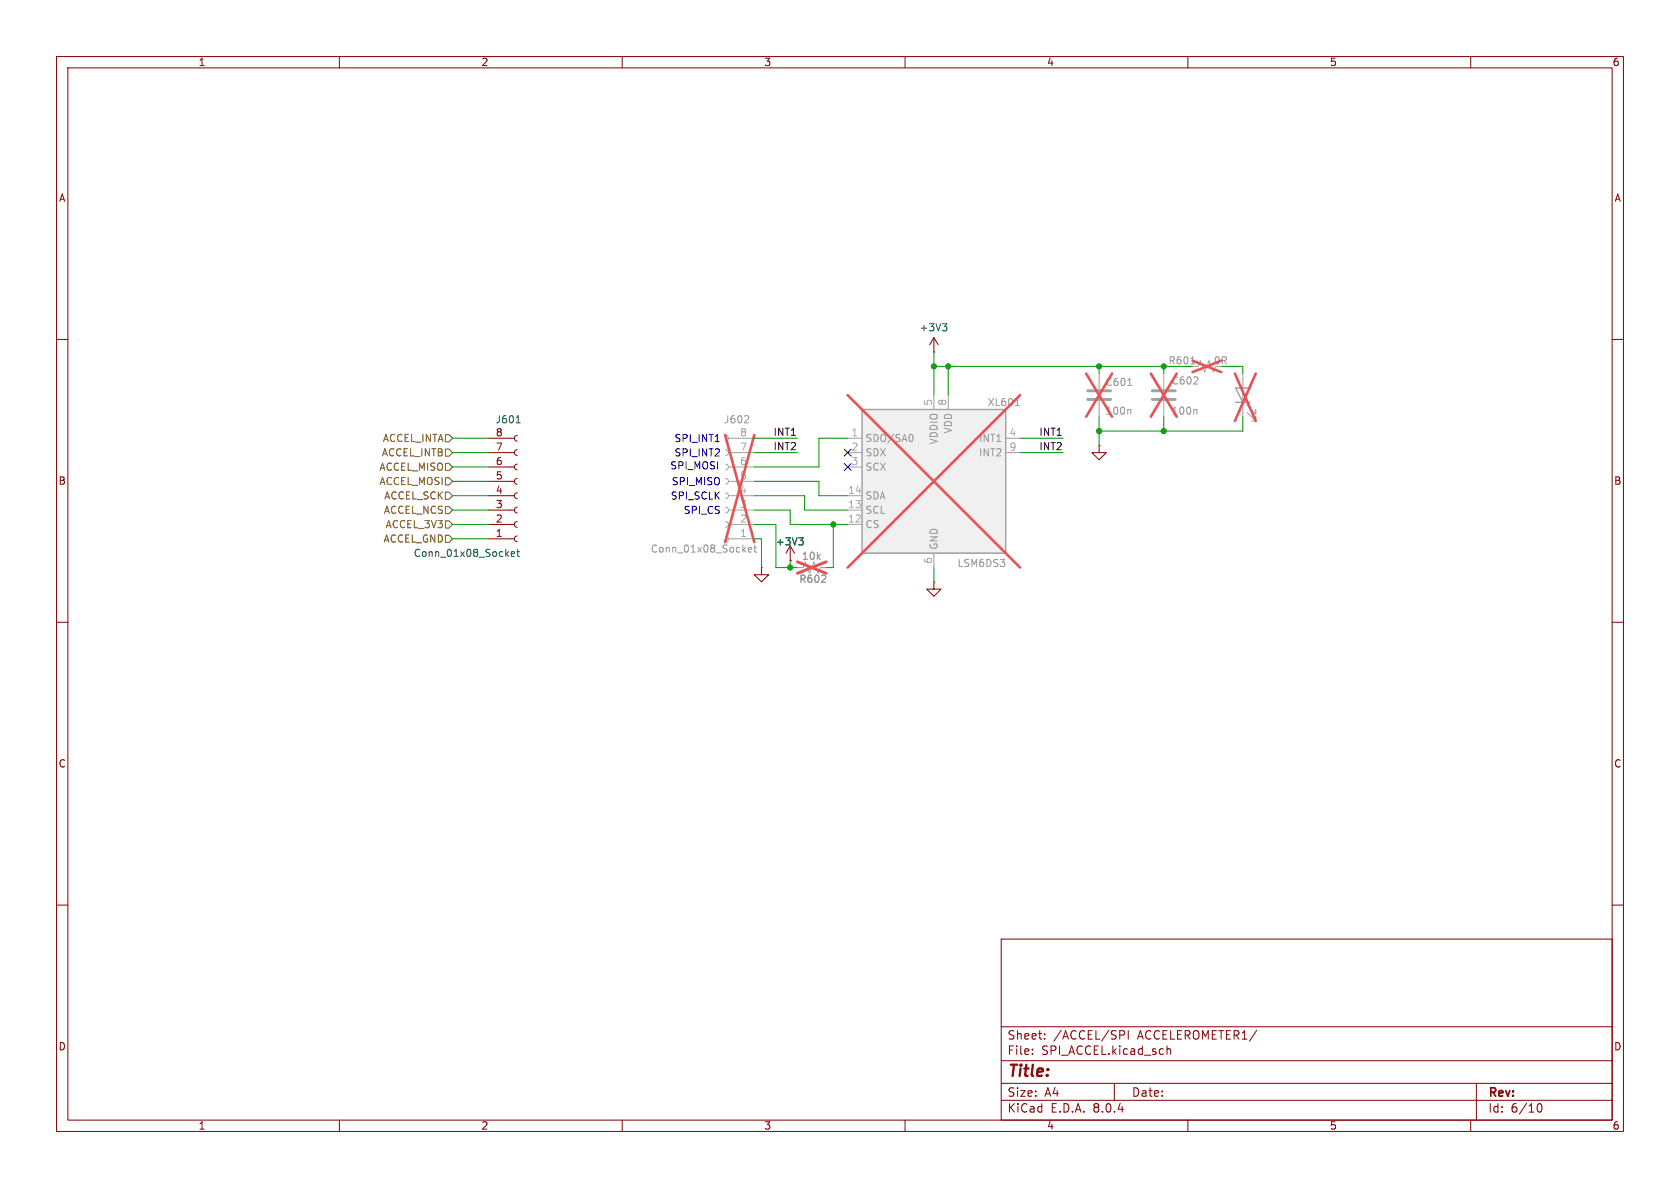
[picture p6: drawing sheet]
<svg xmlns="http://www.w3.org/2000/svg" width="297mm" height="210mm" viewBox="0 0 297 210" stroke-linecap="round" stroke-linejoin="round" font-family="sans-serif">
<g fill="none" stroke="#840000" stroke-width=".18">
<path d="M10 10h277v190h-277zM12 12h273v186h-273zM60 10v2M110 10v2M160 10v2M210 10v2M260 10v2M10 60h2M165.1 59.7l-.8 1.3M165.1 59.7v2.5M165.1 59.7l.8 1.3M285 60h2"/>
<path d="M165.1 62.2h.1M194.3 78.7v1.3h1.3l-1.3 1.3-1.3-1.3h1.3M194.3 78.7h.1M139.7 99.1h.1M139.7 96.5l-.8 1.3M139.7 96.5v2.6M139.7 96.5l.8 1.3M10 110h2M134.6 100.3v1.3h1.3l-1.3 1.3-1.3-1.3h1.3M134.6 100.3h.1M165.1 102.9v1.2h1.3l-1.3 1.3-1.3-1.3h1.3M165.1 102.9h.1"/>
<path d="M285 110h2M10 160h2M285 160h2M177 166h108v32h-108zM60 198v2M110 198v2M160 198v2M177 194.5h108M177 191.5h108M177 187.5h108M177 181.5h108M182.5 186.3v.1"/>
<path d="M182.5 185.5v.1M184.7 183.6v.1M184.7 182.8v.1M197 191.5v3M198 182.2h.5l.3 .3-.1 .4-.7 .1M199.5 182.2v1.5M206.3 184.9v1.5M206.3 185.5l.2-.1 .4 .1 .1 .9M210 198v2M260 198v2M261 191.5v6.5M271.7 195.7l.2-.5 .2-.1a.8 .8 0 0 1 .5 .7 .8 .8 0 0 1-.5 .8l-.2-.1-.2-.5"/>
</g>
<path d="M141 100.3h1l.4-1 .7 2 .8-2 .8 2 .3-1h1" fill="none" stroke="#a1a1a1" stroke-width=".18"/>
<path d="M141 99.3l5 2M146 99.3l-5 2" fill="none" stroke="#e65255" stroke-width=".46"/>
<path d="M166.6 57.2h.8l-.4 .5M167.2 57.7l.2 .2v.3l-.2 .3M141.2 95.1h.8l-.4 .5M141.8 95.6l.2 .2v.3l-.2 .2" fill="none" stroke="#006464" stroke-width=".18"/>
<path d="M152.4 72.4h25.4v25.4h-25.4z" fill="#f0f0f0"/>
<path d="M152.4 72.4h25.4v25.4h-25.4zM218.4 68.6h2.6l-1.3 2.5zM218.4 71.1h2.6" fill="none" stroke="#a1a1a1" stroke-width=".25"/>
<g fill="none" stroke="#a1a1a1" stroke-width=".18">
<path d="M128.3 77l.3 .1 .2 .4-.2 .3-.3 .2M128.3 79.5l.3 .2 .2 .3-.2 .4-.3 .1M128.8 77.5h4.5M149.9 77.5h2.5M165.1 69.9v2.5M167.6 69.9v2.5M177.8 77.5h2.5M194.3 66v2.8M194.3 70.9v2.8M205.7 66v2.8M205.7 70.9v2.8M210.8 64.8h1l.4-1 .8 2 .7-2 .8 2 .4-1"/>
<path d="M219.7 66v7.7M220.5 72.9l1.5 1.5v-.7v.7h-.8M220.5 71.6l1.5 1.6v-.8v.8h-.8M128.3 82l.3 .2 .2 .4-.2 .3-.3 .2M128.3 84.6l.3 .1 .2 .4-.2 .3-.3 .2M128.3 87.1l.3 .2 .2 .3-.2 .4-.3 .1M128.3 89.7l.3 .1 .2 .4-.2 .3-.3 .2M128.3 92.2l.3 .2 .2 .3-.2 .4-.3 .1M128.3 94.7l.3 .2 .2 .4-.2 .3-.3 .2M128.8 92.7h4.5M128.8 90.2h4.5M128.8 87.6h4.5"/>
<path d="M128.8 80h4.5M128.8 82.6h4.5M128.8 85.1h4.5M128.8 95.3h4.5M149.9 92.7h2.5M149.9 90.2h2.5M149.9 87.6h2.5M149.9 80h2.5M149.9 82.6h2.5M165.1 97.8v2.5M177.8 80h2.5M141 100.3h1"/>
<path d="M145 100.3h1"/>
</g>
<path d="M132.2 73.5l.2 .2-.1 .3-.7 .7h.8M161.1 76.8a.79 .79 0 0 1 0 1.2M179.5 71.7h.7M199.4 68.1h.7M199.7 72.4l.2 .2v.6M210.5 64.3h.7M211.4 72.4l.2 .2v.6M132.3 97.2l.6-.1-.1-.3h-.3l-.2 .1 .1 .6h.4M133.3 96.8h.4M133.4 96.3v1.1l.3 .2" fill="none" stroke="#989898" stroke-width=".18"/>
<g fill="none" stroke="#e65255" stroke-width=".46">
<path d="M128.2 76.9l5.1 18.9M133.3 76.9l-5.1 18.9M149.9 69.9l30.4 30.4M180.3 69.9l-30.4 30.4M192 66l4.6 7.7M196.6 66l-4.6 7.7M203.5 66l4.5 7.7M208 66l-4.5 7.7M210.8 63.8l5.1 2M215.9 63.8l-5.1 2M218.3 66l3.7 8.4M222 66l-3.7 8.4"/>
<path d="M141 99.3l5 2M146 99.3l-5 2"/>
</g>
<path d="M192.3 70.6h4M192.3 69.1h4M203.7 70.6h4.1M203.7 69.1h4.1" fill="none" stroke="#a1a1a1" stroke-width=".51"/>
<g fill="none" stroke="#840000" stroke-width=".18">
<path d="M86.4 77.5h4.5M91.4 77l-.3 .1-.2 .4 .2 .3 .3 .2M91.4 79.5l-.3 .2-.2 .3 .2 .4 .3 .1M86.4 80h4.5M86.4 82.6h4.5M86.4 85.1h4.5M86.4 87.6h4.5M86.4 90.2h4.5M86.4 92.7h4.5M86.4 95.3h4.5M91.4 82l-.3 .2-.2 .4 .2 .3 .3 .2M91.4 84.6l-.3 .1-.2 .4 .2 .3 .3 .2"/>
<path d="M91.4 87.1l-.3 .2-.2 .3 .2 .4 .3 .1M91.4 89.7l-.3 .1-.2 .4 .2 .3 .3 .2M91.4 92.2l-.3 .2-.2 .3 .2 .4 .3 .1M91.4 94.7l-.3 .2-.2 .4 .2 .3 .3 .2M139.7 99.1h.1"/>
</g>
<path d="M91.2 74.7h.8M90.4 97.9l.6-.1-.1-.2-.3-.1-.2 .2v.6h.5M91.3 97.5h.5M91.5 97.1v1.1l.3 .2M141.2 95.1h.8l-.4 .5M141.8 95.6l.2 .2v.3l-.2 .2" fill="none" stroke="#006464" stroke-width=".18"/>
<path d="M78.7 79.4h.7l.6 .6-.6 .6h-.7zM78.7 76.8h.7l.6 .7-.6 .6h-.7zM78.7 81.9h.7l.6 .7-.6 .6h-.7zM78.7 94.6h.7l.6 .7-.6 .6h-.7zM78.7 89.5h.7l.6 .7-.6 .6h-.7zM78.7 84.5h.7l.6 .6-.6 .6h-.7zM78.7 92.1h.7l.6 .6-.6 .6h-.7zM78.7 87h.7l.6 .6-.6 .7h-.7z" fill="none" stroke="#725600" stroke-width=".18"/>
<path d="M126.4 78.1h.8" fill="none" stroke="#0000c2" stroke-width=".18"/>
<g fill="none" stroke="#009600" stroke-width=".18">
<path d="M80 77.5h6.4M133.3 77.5h7.7M149.9 77.5h-5.1v5.1h-11.5M165.1 62.2v7.7M165.1 64.8h45.7M167.6 64.8v5.1M180.3 77.5h7.7M194.3 64.8v1.2M194.3 73.7v5M205.7 64.8v1.2M205.7 73.7v2.5M215.9 64.8h3.8v1.2"/>
<path d="M219.7 73.7v2.5h-25.4M80 87.6h6.4M80 90.2h6.4M80 80h6.4M80 92.7h6.4M80 95.3h6.4M80 82.6h6.4M80 85.1h6.4M133.3 92.7h3.9v7.6h3.8M133.3 87.6h8.9v2.6h7.7M133.3 85.1h11.5v2.5h5.1M133.3 90.2h6.4v2.5h10.2"/>
<path d="M133.3 80h7.7M133.3 95.3h1.3v5M139.7 99.1v1.2M147.3 92.7v7.6h-1.3M180.3 80h7.7M165.1 100.3v2.6"/>
</g>
<path d="M149.3 79.4l1.2 1.2M150.5 79.4l-1.2 1.2M149.3 81.9l1.2 1.3M150.5 81.9l-1.2 1.3" fill="none" stroke="#000084" stroke-width=".18"/>
<g fill="#009600" stroke="#009600" stroke-width=".18">
<circle cx="147.3" cy="92.7" r=".46"/>
<circle cx="139.7" cy="100.3" r=".46"/>
<circle cx="165.1" cy="64.8" r=".46"/>
<circle cx="194.3" cy="76.2" r=".46"/>
<circle cx="194.3" cy="64.8" r=".46"/>
<circle cx="205.7" cy="64.8" r=".46"/>
<circle cx="205.7" cy="76.2" r=".46"/>
<circle cx="167.6" cy="64.8" r=".46"/>
</g>
<text font-size="2.8" fill="#840000" x="178" y="190.9">Title:</text>
<g font-size="2.1" fill="#840000">
<text x="178" y="184">Sheet:</text>
<text x="186.2" y="184">/ACCEL/SPI</text>
<text x="201.2" y="184">ACCELEROMETER1/</text>
<text x="178" y="186.7">File:</text>
<text x="184.1" y="186.7">SPI_ACCEL.kicad_sch</text>
<text x="178" y="196.9">KiCad</text>
<text x="178" y="194.1">Size:</text>
<text x="184.7" y="194.1">A4</text>
<text x="185.7" y="196.9">E.D.A.</text>
<text x="193.3" y="196.9">8.0.4</text>
<text x="200" y="194.1">Date:</text>
<text x="263" y="194.3">Rev:</text>
<text x="263" y="196.9">Id:</text>
<text x="267.1" y="196.9">6/10</text>
</g>
<g font-size="1.8" fill="#840000">
<text x="35" y="11.9">1</text>
<text x="85" y="11.9">2</text>
<text x="135" y="11.9">3</text>
<text x="185" y="11.9">4</text>
<text x="235" y="11.9">5</text>
<text x="285" y="11.9">6</text>
<text x="10.3" y="35.9">A</text>
<text x="285.3" y="35.9">A</text>
<text x="10.3" y="85.9">B</text>
<text x="285.3" y="85.9">B</text>
<text x="10.3" y="135.9">C</text>
<text x="285.3" y="135.9">C</text>
<text x="10.3" y="185.9">D</text>
<text x="285.3" y="185.9">D</text>
<text x="35" y="199.9">1</text>
<text x="85" y="199.9">2</text>
<text x="135" y="199.9">3</text>
<text x="185" y="199.9">4</text>
<text x="235" y="199.9">5</text>
<text x="285" y="199.9">6</text>
</g>
<g font-size="1.8" fill="#006464">
<text x="162.5" y="58.8">+3V3</text>
<text x="87.5" y="75">J601</text>
<text x="73" y="98.7">Conn_01x08_Socket</text>
<text x="137.1" y="96.6">+3V3</text>
</g>
<g font-size="1.8" fill="#989898">
<text x="206.5" y="64.6">R601</text>
<text x="214.5" y="64.6">0R</text>
<text x="174.5" y="72">XL601</text>
<text x="195.3" y="68.4">C601</text>
<text x="207" y="68.2">C602</text>
<text x="127.9" y="75">J602</text>
<text x="168.5" y="76.7" transform="rotate(-90 168.5 76.7)">VDD</text>
<text x="195.3" y="73.5">100n</text>
<text x="207" y="73.5">100n</text>
<text x="152.9" y="78.3">SDO/SA0</text>
<text x="152.9" y="80.9">SDX</text>
<text x="152.9" y="83.4">SCX</text>
<text x="166" y="78.7" transform="rotate(-90 166 78.7)">VDDIO</text>
<text x="173" y="78.3">INT1</text>
<text x="173" y="80.9">INT2</text>
<text x="152.9" y="88.5">SDA</text>
<text x="152.9" y="93.6">CS</text>
<text x="152.9" y="91">SCL</text>
<text x="115" y="97.9">Conn_01x08_Socket</text>
<text x="141.7" y="99.2">10k</text>
<text x="166" y="97.3" transform="rotate(-90 166 97.3)">GND</text>
<text x="169.2" y="100.4">LSM6DS3</text>
<text x="141.2" y="103.2">R602</text>
</g>
<g font-size="1.8" fill="#aaa">
<text x="164.8" y="71.8" transform="rotate(-90 164.8 71.8)">5</text>
<text x="167.4" y="71.8" transform="rotate(-90 167.4 71.8)">8</text>
<text x="130.7" y="77.2">8</text>
<text x="150.4" y="77.2">1</text>
<text x="178.4" y="77.2">4</text>
<text x="130.7" y="82.3">6</text>
<text x="130.7" y="79.8">7</text>
<text x="150.4" y="79.8">2</text>
<text x="150.4" y="82.3">3</text>
<text x="178.4" y="79.8">9</text>
<text x="130.7" y="89.9">3</text>
<text x="130.7" y="87.4">4</text>
<text x="130.7" y="84.8">5</text>
<text x="149.8" y="89.9">13</text>
<text x="149.8" y="87.4">14</text>
<text x="130.7" y="95">1</text>
<text x="130.7" y="92.5">2</text>
<text x="149.8" y="92.5">12</text>
<text x="164.8" y="99.8" transform="rotate(-90 164.8 99.8)">6</text>
</g>
<g font-size="1.8" fill="#a90000">
<text x="87.6" y="77.2">8</text>
<text x="87.6" y="82.3">6</text>
<text x="87.6" y="79.8">7</text>
<text x="87.6" y="89.9">3</text>
<text x="87.6" y="87.4">4</text>
<text x="87.6" y="84.8">5</text>
<text x="87.6" y="95">1</text>
<text x="87.6" y="92.5">2</text>
</g>
<g font-size="1.8" fill="#0f0f0f">
<text x="136.7" y="77.1">INT1</text>
<text x="183.6" y="77.1">INT1</text>
<text x="136.7" y="79.7">INT2</text>
<text x="183.6" y="79.7">INT2</text>
</g>
<g font-size="1.8" fill="#725600">
<text x="67" y="83.4">ACCEL_MISO</text>
<text x="67.4" y="80.9">ACCEL_INTB</text>
<text x="67.6" y="78.3">ACCEL_INTA</text>
<text x="67" y="86">ACCEL_MOSI</text>
<text x="67.8" y="88.5">ACCEL_SCK</text>
<text x="67.8" y="91">ACCEL_NCS</text>
<text x="68.1" y="93.6">ACCEL_3V3</text>
<text x="67.7" y="96.1">ACCEL_GND</text>
</g>
<g font-size="1.8" fill="#0000c2">
<text x="118.4" y="83.1">SPI_MOSI</text>
<text x="119.1" y="80.8">SPI_INT2</text>
<text x="119.1" y="78.2">SPI_INT1</text>
<text x="118.5" y="88.4">SPI_SCLK</text>
<text x="118.7" y="85.9">SPI_MISO</text>
<text x="120.8" y="90.9">SPI_CS</text>
</g>
</svg>
